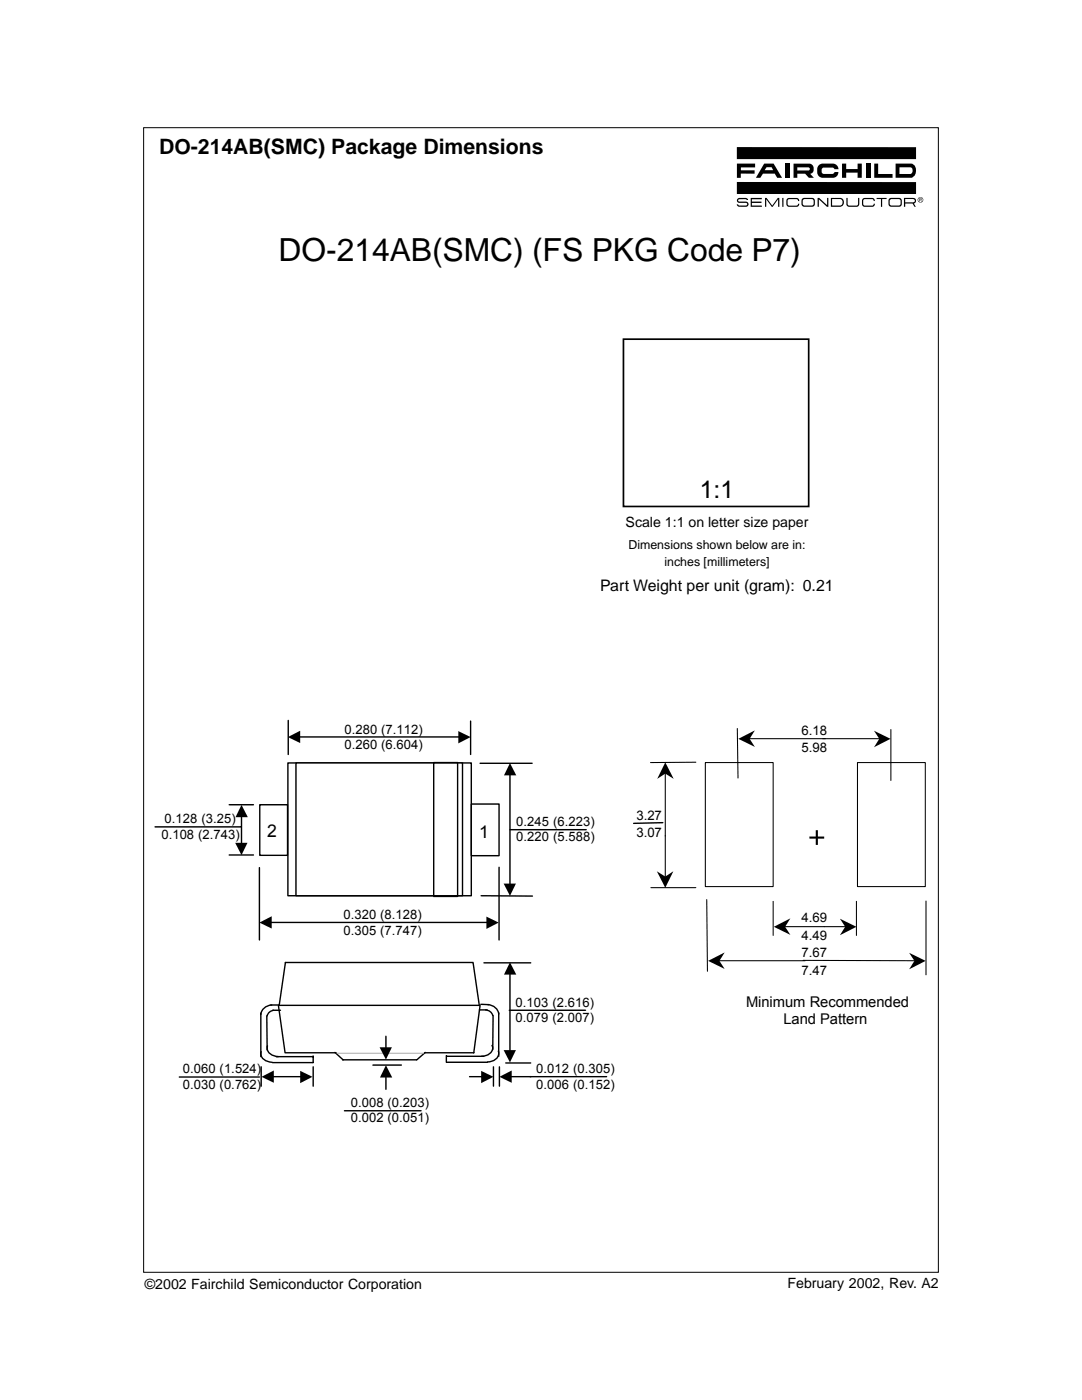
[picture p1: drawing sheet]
<svg xmlns="http://www.w3.org/2000/svg" width="216mm" height="279mm" viewBox="0 0 216 279" stroke-linecap="round" stroke-linejoin="round" font-family="sans-serif">
<path d="M28.7 25.5h158.5v228.4h-158.5z" fill="none" stroke="#000" stroke-width=".2"/>
<path d="M124.4 67.7h37v33.4h-37z" fill="none" stroke="#000" stroke-width=".34"/>
<g fill="#000">
<path d="M147 32.7h3.7v.7h-2.9v.6h2.8v.7l-2.8-.1v.9h-.8zM149.8 39.5h2.2v.3h-2v.4h1.9v.3h-1.9v.5h2v.3h-2.2zM152.7 39.5h.3l1.1 1.5 1.1-1.5h.3v1.8h-.2v-1.5l-1.1 1.5h-.2l-1.1-1.5v1.5h-.2zM156.1 39.5h.2v1.8h-.2zM156.7 32.7h.8v2.8h-.8zM163.3 33.1l.5-.4 .4-.1h2a1.13 1.13 0 0 1 1.1 1.2h-.8l-.4-.4-1.9 .1a.7 .7 0 0 0 .2 1.2h1.7l.4-.4h.8a1.09 1.09 0 0 1-1.1 1.2h-2a1.47 1.47 0 0 1-.9-2.4zM168 32.7h.8v1h2.3v-1h.9v2.8h-.9v-1h-2.3v1h-.8zM168.9 39.5h.2v1.2l.2 .3h1.8l.1-.3v-1.2h.3v1.2a.55 .55 0 0 1-.6 .6l-1.7-.1-.3-.5zM172.8 32.7h.8v2.8h-.8zM174.4 32.7h.8v2h2.9v.8h-3.7zM174.9 39.5h2v.2h-.9v1.6h-.2v-1.6h-.9zM147 29.4h35.8v2.4h-35.8z"/>
<path d="M147 36.3h35.8v2.4h-35.8zM147.1 39.8l.5-.3 1.4 .1 .3 .3-.6-.2-1.1 .1-.3 .2 .3 .2h1.2a.52 .52 0 0 1 .6 .6 .52 .52 0 0 1-.6 .5l-1.5-.1-.3-.4h.3l.3 .2h1.3l.2-.2-.3-.3h-1.2a.48 .48 0 0 1-.5-.2 .48 .48 0 0 1 0-.5zM157 39.8l.5-.3h1.4a.54 .54 0 0 1 .6 .6h-.3v-.2l-.3-.2h-1.4l-.3 .2v.8l.3 .3h1.4l.3-.1v-.2h.3a.55 .55 0 0 1-.6 .6l-1.7-.1a1.29 1.29 0 0 1-.2-1.4zM163.1 39.5h.4l1.5 1.5v-1.5h.3v1.8h-.3l-1.6-1.5v1.5h-.3zM172.1 39.8l.4-.3h1.5a.54 .54 0 0 1 .6 .6h-.3v-.2l-.3-.2h-1.4l-.3 .2-.1 .8 .4 .3h1.4l.3-.1v-.2h.3a.55 .55 0 0 1-.6 .6l-1.7-.1a1.29 1.29 0 0 1-.2-1.4z"/>
<path d="M152.5 32.7l-1.7 2.8h.9l.5-.8h2.4l.5 .8h1l-1.7-2.8zM153 33.4h1l.3 .6h-1.7z"/>
<path d="M158.3 32.7v2.8h.8v-.8h1.6l.7 .8h1l-.7-.8a1.05 1.05 0 0 0 .7-1.1 1.05 1.05 0 0 0-.9-.9zM159.1 33.4h2.2a.31 .31 0 0 1 .3 .3 .31 .31 0 0 1-.3 .3h-2.2z"/>
<path d="M160 39.8a1.29 1.29 0 0 0 .2 1.4h2.1a1.2 1.2 0 0 0 0-1.6l-1.8-.1zM160.2 39.9l.4-.2 1.6 .1a.95 .95 0 0 1 .1 1l-.3 .2h-1.6a.95 .95 0 0 1-.2-1.1z"/>
<path d="M165.8 39.5v1.8h1.9a.9 .9 0 0 0 .7-1.1 .9 .9 0 0 0-1-.7zM166 39.7h1.7a.68 .68 0 0 1 .4 .7 .68 .68 0 0 1-.4 .6h-1.7z"/>
<path d="M177.4 39.8a1.29 1.29 0 0 0 .1 1.4h2.2a1.2 1.2 0 0 0 0-1.6l-1.9-.1zM177.6 39.9l.3-.2 1.6 .1a.95 .95 0 0 1 .2 1l-.4 .2h-1.6a.95 .95 0 0 1-.1-1.1z"/>
<path d="M178.7 32.7v2.8h3.2a1.57 1.57 0 0 0 .9-1.4 1.57 1.57 0 0 0-.9-1.4zM179.5 33.4h2.2a.72 .72 0 0 1 .4 .7 .72 .72 0 0 1-.4 .6h-2.2z"/>
<path d="M183.2 39.9a.47 .47 0 0 1 .9 0 .47 .47 0 0 1-.9 0zM183.1 39.9a.56 .56 0 0 0 1.1 0 .56 .56 0 0 0-1.1 0zM183.4 39.5v.7l.2-.3 .3 .3-.1-.3 .1-.2v-.1zM183.6 39.6h.2v.2h-.2z"/>
<path d="M180.4 39.5v1.8h.2v-.7h1.5l.4 .7h.2l-.3-.7h.1a.63 .63 0 0 0 .1-.9l-.5-.2zM180.6 39.7h1.7l.2 .4-.3 .3h-1.6z"/>
</g>
<path d="M29.8 139.9h156.6v85.9h-156.6z" fill="#fff"/>
<path d="M95.8 152.3h10.4M101.8 154.6v21.8M51.8 173.2v14.4M96 178.8h10.2M99.6 173.1v14.5M54.1 184.1h43.1" fill="none" stroke="#000" stroke-width=".28"/>
<path d="M101.8 152.3l1.2 2.4h-2.4zM100.5 176.3h2.4l-1.1 2.5zM51.8 184.1l2.4-1.2v2.4zM97.1 182.9l2.4 1.2-2.4 1.3z" fill="#000"/>
<path d="M57 192.1h37.4l1.3 8.7h-40z" fill-rule="evenodd" fill="#fff"/>
<path d="M57 192.1h37.4l1.3 8.7h-40z" fill="none" stroke="#000" stroke-width=".28"/>
<path d="M55.6 200.7h40.2l-1.3 9.4h-37.6z" fill-rule="evenodd" fill="#fff"/>
<g fill="none" stroke="#000" stroke-width=".28">
<path d="M52 202.2v8.7M52.1 209.9a1.6 1.6 0 0 0 1.6 2l.6 .1M53.2 202.7l.1 6.8M53.4 208.7a1.64 1.64 0 0 0 1.5 2.1l.7 .1M54 200.6h1.6M54.2 200.6a2.21 2.21 0 0 0-2.2 1.9M54.4 212.1h8M54.4 201.6h1.6M54.6 201.6a1.51 1.51 0 0 0-1.3 1.1M55.1 210.9h7.4M55.6 200.6h40.2l-1.3 9.5h-37.6zM62.5 210.7v1.4"/>
<path d="M66.8 210l1.7 1.5M68.4 211.5h14.7M84.9 210l-1.7 1.5M89.1 210.7v1.3M89.1 210.8h7.4M89.2 212h8.1M95.7 201.6h1.5M95.9 200.4l1.7 .1M96.9 201.6a1.53 1.53 0 0 1 1.4 1.1M97.3 200.5a2.21 2.21 0 0 1 2.2 1.9M98.2 208.6a1.55 1.55 0 0 1-1.5 2.1l-.6 .1M98.4 202.7l-.1 6.8"/>
<path d="M99.4 209.8a1.66 1.66 0 0 1-1.5 2.1h-.6M99.5 202.1v8.7"/>
</g>
<path d="M67.3 210.1h17.2" fill="none" stroke="#fff" stroke-width=".28"/>
<g fill="#fff" stroke="#000" stroke-width=".28">
<path d="M57.4 152.3h36.6v26.5h-36.6z" fill-rule="evenodd"/>
<path d="M59.1 152.3h33.2v26.5h-33.2z" fill-rule="evenodd"/>
<path d="M51.8 160.6h5.6v10.1h-5.6z" fill-rule="evenodd"/>
<path d="M94 160.5h5.6v10.3h-5.6z" fill-rule="evenodd"/>
</g>
<g fill="none" stroke="#000" stroke-width=".28">
<path d="M57.5 143.8v6.8M59.8 147.1h31.8M86.5 152.2h4.8v26.7h-4.8zM93.9 143.9v6.7M30.9 165h17.1M45.7 160.6h4.9M45.7 170.6h4.9M48.2 162.9v5.4M101.8 165.6h15.2M132.3 164.2l-5.9 .1M96.6 192.2h9.3M101.8 194.3v15.4"/>
<path d="M35.8 214.9h16M52.1 212.9v3.9M54.5 214.9h5.5M62.5 212.9v3.9M74.4 212.6h5.7M77 206.8v2.3M77 214.9v2.5M93.7 214.9h2.4M98.5 212.9v3.9M99.7 212.9v3.9M100.9 212.1h5M101.6 201.6h15.2"/>
<path d="M102 214.9h19M68.7 221.7h15.3"/>
</g>
<g fill="#000">
<path d="M57.4 147.1l2.5-1.3v2.5zM91.5 145.9l2.4 1.2-2.4 1.3zM46.9 168.2h2.5l-1.2 2.5zM48.2 160.6l1.3 2.5h-2.5zM101.8 192l1.2 2.5h-2.4zM52.2 214.9l2.4-1.3v2.5zM59.9 213.7l2.5 1.2-2.5 1.3zM75.7 209h2.5l-1.2 2.5zM77 212.6l1.3 2.4h-2.5zM96 213.7l2.5 1.2-2.5 1.3zM100.5 209.6h2.4l-1.1 2.4zM99.7 214.9l2.4-1.3v2.5z"/>
<path d="M132.7 152.1l1.7 3.3-1.7-1-1.6 1z" fill-rule="evenodd"/>
<path d="M147.3 147.4l3.3-1.6-1 1.6 1 1.7z" fill-rule="evenodd"/>
<path d="M174.4 145.8l3.3 1.6-3.3 1.7 1-1.7z" fill-rule="evenodd"/>
<path d="M131.1 173.9l1.6 1 1.7-1-1.7 3.3z" fill-rule="evenodd"/>
<path d="M141.3 191.8l3.3-1.7-1.1 1.7 1.1 1.6z" fill-rule="evenodd"/>
<path d="M154.4 185l3.3-1.7-1 1.7 1 1.6z" fill-rule="evenodd"/>
<path d="M167.6 183.3l3.3 1.7-3.3 1.6 1-1.6z" fill-rule="evenodd"/>
<path d="M181.4 190.2l3.3 1.6-3.3 1.6 1.1-1.6z" fill-rule="evenodd"/>
</g>
<g fill="none" stroke="#000" stroke-width=".21">
<path d="M132.7 154.2v20.8M138.8 152.1l-9 .1M140.7 152.2h13.6v24.7h-13.6zM147.1 145.4l.2 9.9M149.4 147.4h26.2M171.1 152.2h13.5v24.7h-13.5zM177.8 145.6v10.2M129.9 177.2h8.9M141 179.5l.2 14.3M154.3 179.9v6.8M170.9 179.9v6.8M184.8 179.8v14.7"/>
<path d="M143.4 191.7h17.3M156.5 184.9h12.3M160.2 191.7h22.4"/>
</g>
<path d="M161.5 166.9h1.3v-1.2h.4v1.2h1.3v.5h-1.3v1.2h-.4v-1.2h-1.3z" fill="#000"/>
<text font-size="6.3" x="55.6" y="52.1">DO-214AB(SMC) (FS PKG Code P7)</text>
<text font-size="4.9" x="139.7" y="99.4">1:1</text>
<text font-size="4.2" x="31.7" y="30.8">DO-214AB(SMC) Package Dimensions</text>
<g font-size="3.5">
<text x="53.3" y="167">2</text>
<text x="95.6" y="167.3">1</text>
</g>
<text font-size="3.2" x="119.8" y="117.9">Part Weight per unit (gram): 0.21</text>
<g font-size="2.9">
<text x="148.9" y="200.9">Minimum Recommended</text>
<text x="156.3" y="204.4">Land Pattern</text>
</g>
<g font-size="2.8">
<text x="124.8" y="105.2">Scale 1:1 on letter size paper</text>
<text x="28.9" y="257.3">©2002 Fairchild Semiconductor Corporation</text>
<text x="157.1" y="257">February 2002, Rev. A2</text>
</g>
<g font-size="2.6">
<text x="68.7" y="146.4">0.280 (7.112)</text>
<text x="68.7" y="149.6">0.260 (6.604)</text>
<text x="160" y="146.6">6.18</text>
<text x="160" y="150.1">5.98</text>
<text x="32.2" y="167.4">0.108 (2.743)</text>
<text x="32.8" y="164.2">0.128 (3.25)</text>
<text x="103" y="164.8">0.245 (6.223)</text>
<text x="103" y="167.9">0.220 (5.588)</text>
<text x="127" y="163.6">3.27</text>
<text x="127" y="167">3.07</text>
<text x="68.5" y="183.3">0.320 (8.128)</text>
<text x="160" y="184.1">4.69</text>
<text x="68.5" y="186.5">0.305 (7.747)</text>
<text x="160" y="187.6">4.49</text>
<text x="160" y="191.1">7.67</text>
<text x="160" y="194.6">7.47</text>
<text x="102.9" y="200.9">0.103 (2.616)</text>
<text x="102.9" y="204">0.079 (2.007)</text>
<text x="36.5" y="214.2">0.060 (1.524)</text>
<text x="107" y="214.1">0.012 (0.305)</text>
<text x="36.5" y="217.4">0.030 (0.762)</text>
<text x="70" y="220.9">0.008 (0.203)</text>
<text x="107" y="217.3">0.006 (0.152)</text>
<text x="70" y="224">0.002 (0.051)</text>
</g>
<g font-size="2.5">
<text x="125.4" y="109.6">Dimensions shown below are in:</text>
<text x="132.6" y="112.9">inches [millimeters]</text>
</g>
</svg>
